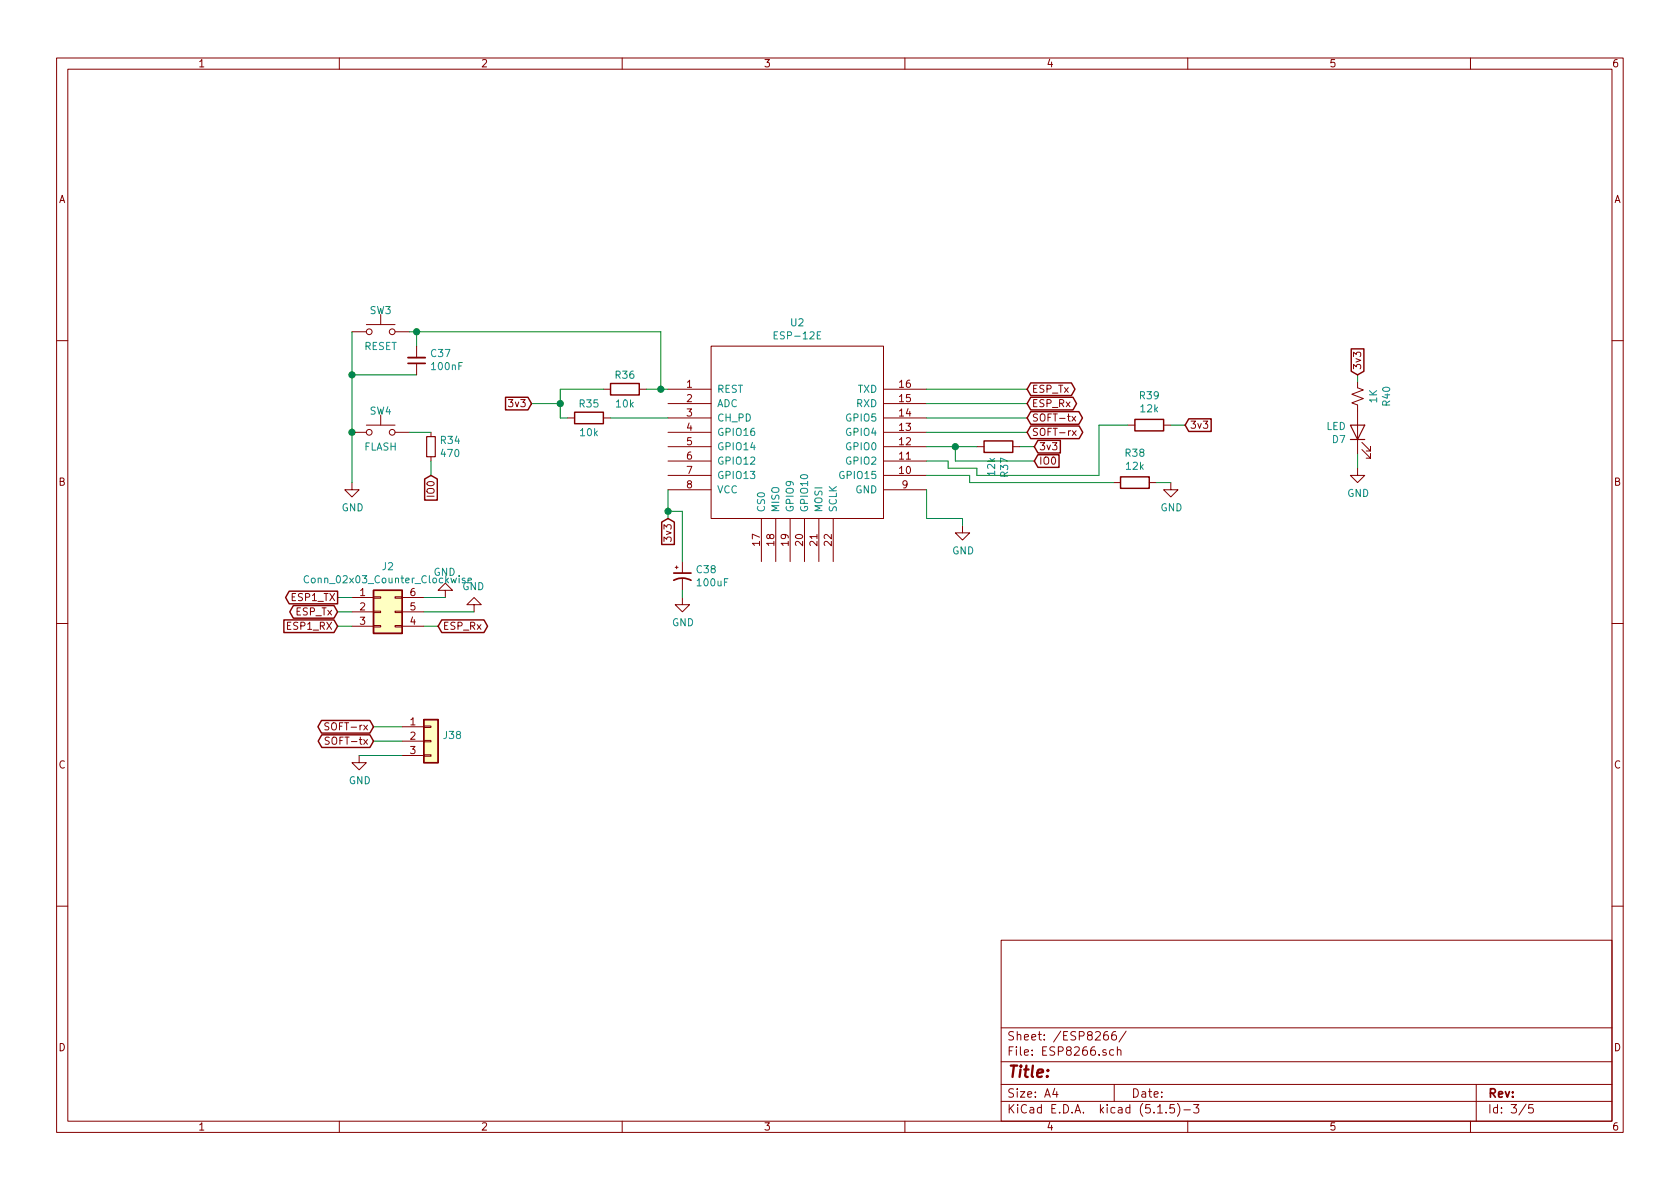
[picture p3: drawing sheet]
EESchema Schematic File Version 4
EELAYER 30 0
EELAYER END
$Descr A4 11693 8268
encoding utf-8
Sheet 3 5
Title ""
Date ""
Rev ""
Comp ""
Comment1 ""
Comment2 ""
Comment3 ""
Comment4 ""
$EndDescr
$Comp
L Switch:SW_Push SW?
U 1 1
P 2650 3000
AR Path="/62EF74CF/5E92FAF6" Ref="SW?"  Part="1" 
AR Path="/5E50F086/5E92FAF6" Ref="SW?"  Part="1" 
AR Path="/5E92FAF6" Ref="SW?"  Part="1" 
AR Path="/5EFCBE92/5E92FAF6" Ref="SW4"  Part="1" 
F 0 "SW4" H 2650 3150 50  0000 C CNN
F 1 "FLASH" H 2650 2900 50  0000 C CNN
F 2 "Button_Switch_SMD:SW_SPST_EVPBF" H 2650 3200 50  0001 C CNN
F 3 "~" H 2650 3200 50  0001 C CNN
	1    2650 3000
	1    0    0    -1  
$EndComp
Wire Wire Line
	2850 2300 2900 2300
$Comp
L power:GND #PWR?
U 1 1
P 4750 4150
AR Path="/62EF74CF/5E92FAC6" Ref="#PWR?"  Part="1" 
AR Path="/5E50F086/5E92FAC6" Ref="#PWR?"  Part="1" 
AR Path="/5E92FAC6" Ref="#PWR?"  Part="1" 
AR Path="/5EFCBE92/5E92FAC6" Ref="#PWR068"  Part="1" 
F 0 "#PWR068" H 4750 3900 50  0001 C CNN
F 1 "GND" H 4755 3977 50  0000 C CNN
F 2 "" H 4750 4150 50  0001 C CNN
F 3 "" H 4750 4150 50  0001 C CNN
	1    4750 4150
	1    0    0    -1  
$EndComp
Text GLabel 3000 3300 3    50   Input ~ 0
IO0
Wire Wire Line
	2900 2400 2900 2300
Connection ~ 2900 2300
$Comp
L Device:LED D7
U 1 1
P 9450 3000
F 0 "D7" V 9397 3078 50  0000 L CNN
F 1 "LED" V 9488 3078 50  0000 L CNN
F 2 "LED_SMD:LED_0805_2012Metric" H 9450 3000 50  0001 C CNN
F 3 "~" H 9450 3000 50  0001 C CNN
	1    9450 3000
	0    -1   -1   0   
$EndComp
$Comp
L STM32F103RB-rescue:R_Small_US-Device-esp-max-rescue R40
U 1 1
P 9450 2750
F 0 "R40" V 9245 2750 50  0000 C CNN
F 1 "1K" V 9336 2750 50  0000 C CNN
F 2 "Resistor_SMD:R_0805_2012Metric" H 9450 2750 50  0001 C CNN
F 3 "~" H 9450 2750 50  0001 C CNN
	1    9450 2750
	-1   0    0    1   
$EndComp
$Comp
L power:GND #PWR?
U 1 1
P 9450 3250
AR Path="/62EF74CF/5E6ABB55" Ref="#PWR?"  Part="1" 
AR Path="/5E50F086/5E6ABB55" Ref="#PWR?"  Part="1" 
AR Path="/5E6ABB55" Ref="#PWR?"  Part="1" 
AR Path="/5EFCBE92/5E6ABB55" Ref="#PWR072"  Part="1" 
F 0 "#PWR072" H 9450 3000 50  0001 C CNN
F 1 "GND" H 9455 3077 50  0000 C CNN
F 2 "" H 9450 3250 50  0001 C CNN
F 3 "" H 9450 3250 50  0001 C CNN
	1    9450 3250
	1    0    0    -1  
$EndComp
$Comp
L Device:CP1_Small C38
U 1 1
P 4750 4000
F 0 "C38" H 4841 4046 50  0000 L CNN
F 1 "100uF" H 4841 3955 50  0000 L CNN
F 2 "Capacitor_Tantalum_SMD:CP_EIA-3216-18_Kemet-A_Pad1.58x1.35mm_HandSolder" H 4750 4000 50  0001 C CNN
F 3 "~" H 4750 4000 50  0001 C CNN
	1    4750 4000
	1    0    0    -1  
$EndComp
$Comp
L Device:R R?
U 1 1
P 4350 2700
AR Path="/62EF74CF/5E92FAE8" Ref="R?"  Part="1" 
AR Path="/5E50F086/5E92FAE8" Ref="R?"  Part="1" 
AR Path="/5E92FAE8" Ref="R?"  Part="1" 
AR Path="/5EFCBE92/5E92FAE8" Ref="R36"  Part="1" 
F 0 "R36" V 4250 2700 50  0000 C CNN
F 1 "10k" V 4450 2700 50  0000 C CNN
F 2 "Resistor_SMD:R_0805_2012Metric" V 4280 2700 50  0001 C CNN
F 3 "~" H 4350 2700 50  0001 C CNN
	1    4350 2700
	0    1    1    0   
$EndComp
$Comp
L Device:R R?
U 1 1
P 4100 2900
AR Path="/62EF74CF/5EFDABF3" Ref="R?"  Part="1" 
AR Path="/5E50F086/5EFDABF3" Ref="R?"  Part="1" 
AR Path="/5EFDABF3" Ref="R?"  Part="1" 
AR Path="/5EFCBE92/5EFDABF3" Ref="R35"  Part="1" 
F 0 "R35" V 4000 2900 50  0000 C CNN
F 1 "10k" V 4200 2900 50  0000 C CNN
F 2 "Resistor_SMD:R_0805_2012Metric" V 4030 2900 50  0001 C CNN
F 3 "~" H 4100 2900 50  0001 C CNN
	1    4100 2900
	0    1    1    0   
$EndComp
Text GLabel 4650 3600 3    50   Input ~ 0
3v3
Wire Wire Line
	9450 3250 9450 3150
Text GLabel 9450 2600 1    50   Input ~ 0
3v3
Wire Wire Line
	9450 2600 9450 2650
Wire Wire Line
	2450 2300 2450 2600
$Comp
L Device:C_Small C37
U 1 1
P 2900 2500
F 0 "C37" H 2808 2454 50  0000 R CNN
F 1 "100nF" H 2808 2545 50  0000 R CNN
F 2 "Capacitor_SMD:C_0805_2012Metric" H 2900 2500 50  0001 C CNN
F 3 "~" H 2900 2500 50  0001 C CNN
	1    2900 2500
	-1   0    0    1   
$EndComp
Connection ~ 2450 2600
Wire Wire Line
	4650 3600 4650 3550
Wire Wire Line
	4750 3900 4750 3550
Wire Wire Line
	4750 3550 4650 3550
Connection ~ 4650 3550
Wire Wire Line
	4650 3550 4650 3400
Wire Wire Line
	4750 4150 4750 4100
Wire Wire Line
	4250 2900 4650 2900
Wire Wire Line
	4500 2700 4600 2700
Wire Wire Line
	4200 2700 3900 2700
Wire Wire Line
	3900 2900 3950 2900
Text GLabel 3700 2800 0    50   Input ~ 0
3v3
Wire Wire Line
	3900 2700 3900 2800
Wire Wire Line
	3700 2800 3900 2800
Connection ~ 3900 2800
Wire Wire Line
	3900 2800 3900 2900
Wire Wire Line
	4600 2300 4600 2700
Wire Wire Line
	2900 2300 4600 2300
Connection ~ 4600 2700
Wire Wire Line
	4600 2700 4650 2700
Wire Wire Line
	2450 2600 2900 2600
Wire Wire Line
	2450 2600 2450 3000
Connection ~ 2450 3000
Wire Wire Line
	2450 3000 2450 3350
$Comp
L power:GND #PWR?
U 1 1
P 2450 3350
AR Path="/62EF74CF/5F0144A4" Ref="#PWR?"  Part="1" 
AR Path="/5E50F086/5F0144A4" Ref="#PWR?"  Part="1" 
AR Path="/5F0144A4" Ref="#PWR?"  Part="1" 
AR Path="/5EFCBE92/5F0144A4" Ref="#PWR067"  Part="1" 
F 0 "#PWR067" H 2450 3100 50  0001 C CNN
F 1 "GND" H 2455 3177 50  0000 C CNN
F 2 "" H 2450 3350 50  0001 C CNN
F 3 "" H 2450 3350 50  0001 C CNN
	1    2450 3350
	1    0    0    -1  
$EndComp
Text GLabel 7200 3200 2    50   Input ~ 0
IO0
$Comp
L Device:R R?
U 1 1
P 6950 3100
AR Path="/62EF74CF/5F019D1D" Ref="R?"  Part="1" 
AR Path="/5E50F086/5F019D1D" Ref="R?"  Part="1" 
AR Path="/5F019D1D" Ref="R?"  Part="1" 
AR Path="/5EFCBE92/5F019D1D" Ref="R37"  Part="1" 
F 0 "R37" H 7020 3146 50  0000 L CNN
F 1 "12k" H 7020 3055 50  0000 L CNN
F 2 "Resistor_SMD:R_0805_2012Metric" V 6880 3100 50  0001 C CNN
F 3 "~" H 6950 3100 50  0001 C CNN
	1    6950 3100
	0    1    1    0   
$EndComp
Text GLabel 7200 3100 2    50   Input ~ 0
3v3
Wire Wire Line
	7200 3100 7100 3100
$Comp
L Device:R R?
U 1 1
P 7900 3350
AR Path="/62EF74CF/5F01E971" Ref="R?"  Part="1" 
AR Path="/5E50F086/5F01E971" Ref="R?"  Part="1" 
AR Path="/5F01E971" Ref="R?"  Part="1" 
AR Path="/5EFCBE92/5F01E971" Ref="R38"  Part="1" 
F 0 "R38" V 7693 3350 50  0000 C CNN
F 1 "12k" V 7784 3350 50  0000 C CNN
F 2 "Resistor_SMD:R_0805_2012Metric" V 7830 3350 50  0001 C CNN
F 3 "~" H 7900 3350 50  0001 C CNN
	1    7900 3350
	0    1    1    0   
$EndComp
$Comp
L power:GND #PWR?
U 1 1
P 8150 3350
AR Path="/62EF74CF/5F01E977" Ref="#PWR?"  Part="1" 
AR Path="/5E50F086/5F01E977" Ref="#PWR?"  Part="1" 
AR Path="/5F01E977" Ref="#PWR?"  Part="1" 
AR Path="/5EFCBE92/5F01E977" Ref="#PWR071"  Part="1" 
F 0 "#PWR071" H 8150 3100 50  0001 C CNN
F 1 "GND" H 8155 3177 50  0000 C CNN
F 2 "" H 8150 3350 50  0001 C CNN
F 3 "" H 8150 3350 50  0001 C CNN
	1    8150 3350
	1    0    0    -1  
$EndComp
Wire Wire Line
	8150 3350 8050 3350
Wire Wire Line
	7750 3350 6750 3350
$Comp
L power:GND #PWR?
U 1 1
P 6700 3650
AR Path="/62EF74CF/5F021B13" Ref="#PWR?"  Part="1" 
AR Path="/5E50F086/5F021B13" Ref="#PWR?"  Part="1" 
AR Path="/5F021B13" Ref="#PWR?"  Part="1" 
AR Path="/5EFCBE92/5F021B13" Ref="#PWR070"  Part="1" 
F 0 "#PWR070" H 6700 3400 50  0001 C CNN
F 1 "GND" H 6705 3477 50  0000 C CNN
F 2 "" H 6700 3650 50  0001 C CNN
F 3 "" H 6700 3650 50  0001 C CNN
	1    6700 3650
	1    0    0    -1  
$EndComp
Wire Wire Line
	6450 3600 6700 3600
Wire Wire Line
	6700 3600 6700 3650
Text GLabel 7150 2800 2    50   3State ~ 0
ESP_Rx
Wire Wire Line
	7150 2800 6450 2800
Text GLabel 7150 2700 2    50   3State ~ 0
ESP_Tx
Wire Wire Line
	7150 2700 6450 2700
Wire Wire Line
	6450 3100 6650 3100
Wire Wire Line
	6650 3200 6650 3100
Connection ~ 6650 3100
Wire Wire Line
	6650 3100 6800 3100
Text GLabel 7150 3000 2    50   3State ~ 0
SOFT-rx
Text GLabel 7150 2900 2    50   3State ~ 0
SOFT-tx
Wire Wire Line
	7150 2900 6450 2900
Wire Wire Line
	6450 3000 7150 3000
Wire Wire Line
	6650 3200 7200 3200
Wire Wire Line
	6450 3300 6750 3300
Wire Wire Line
	6750 3300 6750 3350
Wire Wire Line
	6450 3400 6450 3600
Text GLabel 2600 5050 0    50   3State ~ 0
SOFT-rx
Text GLabel 2600 5150 0    50   3State ~ 0
SOFT-tx
$Comp
L power:GND #PWR?
U 1 1
P 2500 5250
AR Path="/62EF74CF/5F044EE7" Ref="#PWR?"  Part="1" 
AR Path="/5E50F086/5F044EE7" Ref="#PWR?"  Part="1" 
AR Path="/5F044EE7" Ref="#PWR?"  Part="1" 
AR Path="/5EFCBE92/5F044EE7" Ref="#PWR069"  Part="1" 
F 0 "#PWR069" H 2500 5000 50  0001 C CNN
F 1 "GND" H 2505 5077 50  0000 C CNN
F 2 "" H 2500 5250 50  0001 C CNN
F 3 "" H 2500 5250 50  0001 C CNN
	1    2500 5250
	1    0    0    -1  
$EndComp
Wire Wire Line
	2500 5250 2800 5250
Wire Wire Line
	2800 5150 2600 5150
Wire Wire Line
	2800 5050 2600 5050
$Comp
L Device:R_Small R34
U 1 1
P 3000 3100
F 0 "R34" H 3059 3146 50  0000 L CNN
F 1 "470" H 3059 3055 50  0000 L CNN
F 2 "Resistor_SMD:R_0805_2012Metric" H 3000 3100 50  0001 C CNN
F 3 "~" H 3000 3100 50  0001 C CNN
	1    3000 3100
	1    0    0    -1  
$EndComp
Wire Wire Line
	2850 3000 3000 3000
Wire Wire Line
	3000 3300 3000 3200
$Comp
L Switch:SW_Push SW?
U 1 1
P 2650 2300
AR Path="/62EF74CF/5F069F94" Ref="SW?"  Part="1" 
AR Path="/5E50F086/5F069F94" Ref="SW?"  Part="1" 
AR Path="/5F069F94" Ref="SW?"  Part="1" 
AR Path="/5EFCBE92/5F069F94" Ref="SW3"  Part="1" 
F 0 "SW3" H 2650 2450 50  0000 C CNN
F 1 "RESET" H 2650 2200 50  0000 C CNN
F 2 "Button_Switch_SMD:SW_SPST_EVPBF" H 2650 2500 50  0001 C CNN
F 3 "~" H 2650 2500 50  0001 C CNN
	1    2650 2300
	1    0    0    -1  
$EndComp
$Comp
L Connector_Generic:Conn_01x03 J?
U 1 1
P 3000 5150
AR Path="/5EEA5836/5F6B06CD" Ref="J?"  Part="1" 
AR Path="/5EFCBE92/5F6B06CD" Ref="J38"  Part="1" 
F 0 "J38" H 3080 5192 50  0000 L CNN
F 1 "Conn_01x03" H 3080 5101 50  0001 L CNN
F 2 "Connector_PinHeader_2.54mm:PinHeader_1x03_P2.54mm_Vertical" H 3000 5150 50  0001 C CNN
F 3 "~" H 3000 5150 50  0001 C CNN
	1    3000 5150
	1    0    0    -1  
$EndComp
Wire Wire Line
	6450 3200 6600 3200
Wire Wire Line
	6600 3200 6600 3250
Wire Wire Line
	6600 3250 6800 3250
Wire Wire Line
	6800 3250 6800 3300
Wire Wire Line
	6800 3300 7650 3300
Wire Wire Line
	7650 3300 7650 2950
Wire Wire Line
	7650 2950 7850 2950
$Comp
L Device:R R?
U 1 1
P 8000 2950
AR Path="/62EF74CF/5EF6FCB6" Ref="R?"  Part="1" 
AR Path="/5E50F086/5EF6FCB6" Ref="R?"  Part="1" 
AR Path="/5EF6FCB6" Ref="R?"  Part="1" 
AR Path="/5EFCBE92/5EF6FCB6" Ref="R39"  Part="1" 
F 0 "R39" V 7793 2950 50  0000 C CNN
F 1 "12k" V 7884 2950 50  0000 C CNN
F 2 "Resistor_SMD:R_0805_2012Metric" V 7930 2950 50  0001 C CNN
F 3 "~" H 8000 2950 50  0001 C CNN
	1    8000 2950
	0    1    1    0   
$EndComp
Text GLabel 8250 2950 2    50   Input ~ 0
3v3
Wire Wire Line
	8250 2950 8150 2950
Text GLabel 3050 4350 2    50   3State ~ 0
ESP_Rx
Text GLabel 2350 4250 0    50   3State ~ 0
ESP_Tx
Wire Wire Line
	3050 4350 2950 4350
Wire Wire Line
	2350 4350 2450 4350
$Comp
L power:GND #PWR?
U 1 1
P 3100 4150
AR Path="/62EF74CF/5FAD653D" Ref="#PWR?"  Part="1" 
AR Path="/5E50F086/5FAD653D" Ref="#PWR?"  Part="1" 
AR Path="/5FAD653D" Ref="#PWR?"  Part="1" 
AR Path="/5EFCBE92/5FAD653D" Ref="#PWR07"  Part="1" 
F 0 "#PWR07" H 3100 3900 50  0001 C CNN
F 1 "GND" H 3105 3977 50  0000 C CNN
F 2 "" H 3100 4150 50  0001 C CNN
F 3 "" H 3100 4150 50  0001 C CNN
	1    3100 4150
	-1   0    0    1   
$EndComp
$Comp
L power:GND #PWR?
U 1 1
P 3300 4250
AR Path="/62EF74CF/5FAD7807" Ref="#PWR?"  Part="1" 
AR Path="/5E50F086/5FAD7807" Ref="#PWR?"  Part="1" 
AR Path="/5FAD7807" Ref="#PWR?"  Part="1" 
AR Path="/5EFCBE92/5FAD7807" Ref="#PWR06"  Part="1" 
F 0 "#PWR06" H 3300 4000 50  0001 C CNN
F 1 "GND" H 3305 4077 50  0000 C CNN
F 2 "" H 3300 4250 50  0001 C CNN
F 3 "" H 3300 4250 50  0001 C CNN
	1    3300 4250
	-1   0    0    1   
$EndComp
Text GLabel 2350 4350 0    50   Input ~ 0
ESP1_RX
Text GLabel 2350 4150 0    50   Output ~ 0
ESP1_TX
Wire Wire Line
	2350 4150 2450 4150
Wire Wire Line
	2450 4250 2350 4250
$Comp
L Connector_Generic:Conn_02x03_Counter_Clockwise J2
U 1 1
P 2650 4250
F 0 "J2" H 2700 4567 50  0000 C CNN
F 1 "Conn_02x03_Counter_Clockwise" H 2700 4476 50  0000 C CNN
F 2 "Connector_PinHeader_2.54mm:PinHeader_2x03_P2.54mm_Vertical" H 2650 4250 50  0001 C CNN
F 3 "~" H 2650 4250 50  0001 C CNN
	1    2650 4250
	1    0    0    -1  
$EndComp
Wire Wire Line
	2950 4250 3300 4250
Wire Wire Line
	3100 4150 2950 4150
$Comp
L ESP8266:ESP-12E U2
U 1 1
P 5550 3000
F 0 "U2" H 5550 3765 50  0000 C CNN
F 1 "ESP-12E" H 5550 3674 50  0000 C CNN
F 2 "ESP12E:ESP-12E_SMD" H 5550 3000 50  0001 C CNN
F 3 "http://l0l.org.uk/2014/12/esp8266-modules-hardware-guide-gotta-catch-em-all/" H 5550 3000 50  0001 C CNN
	1    5550 3000
	1    0    0    -1  
$EndComp
$EndSCHEMATC
